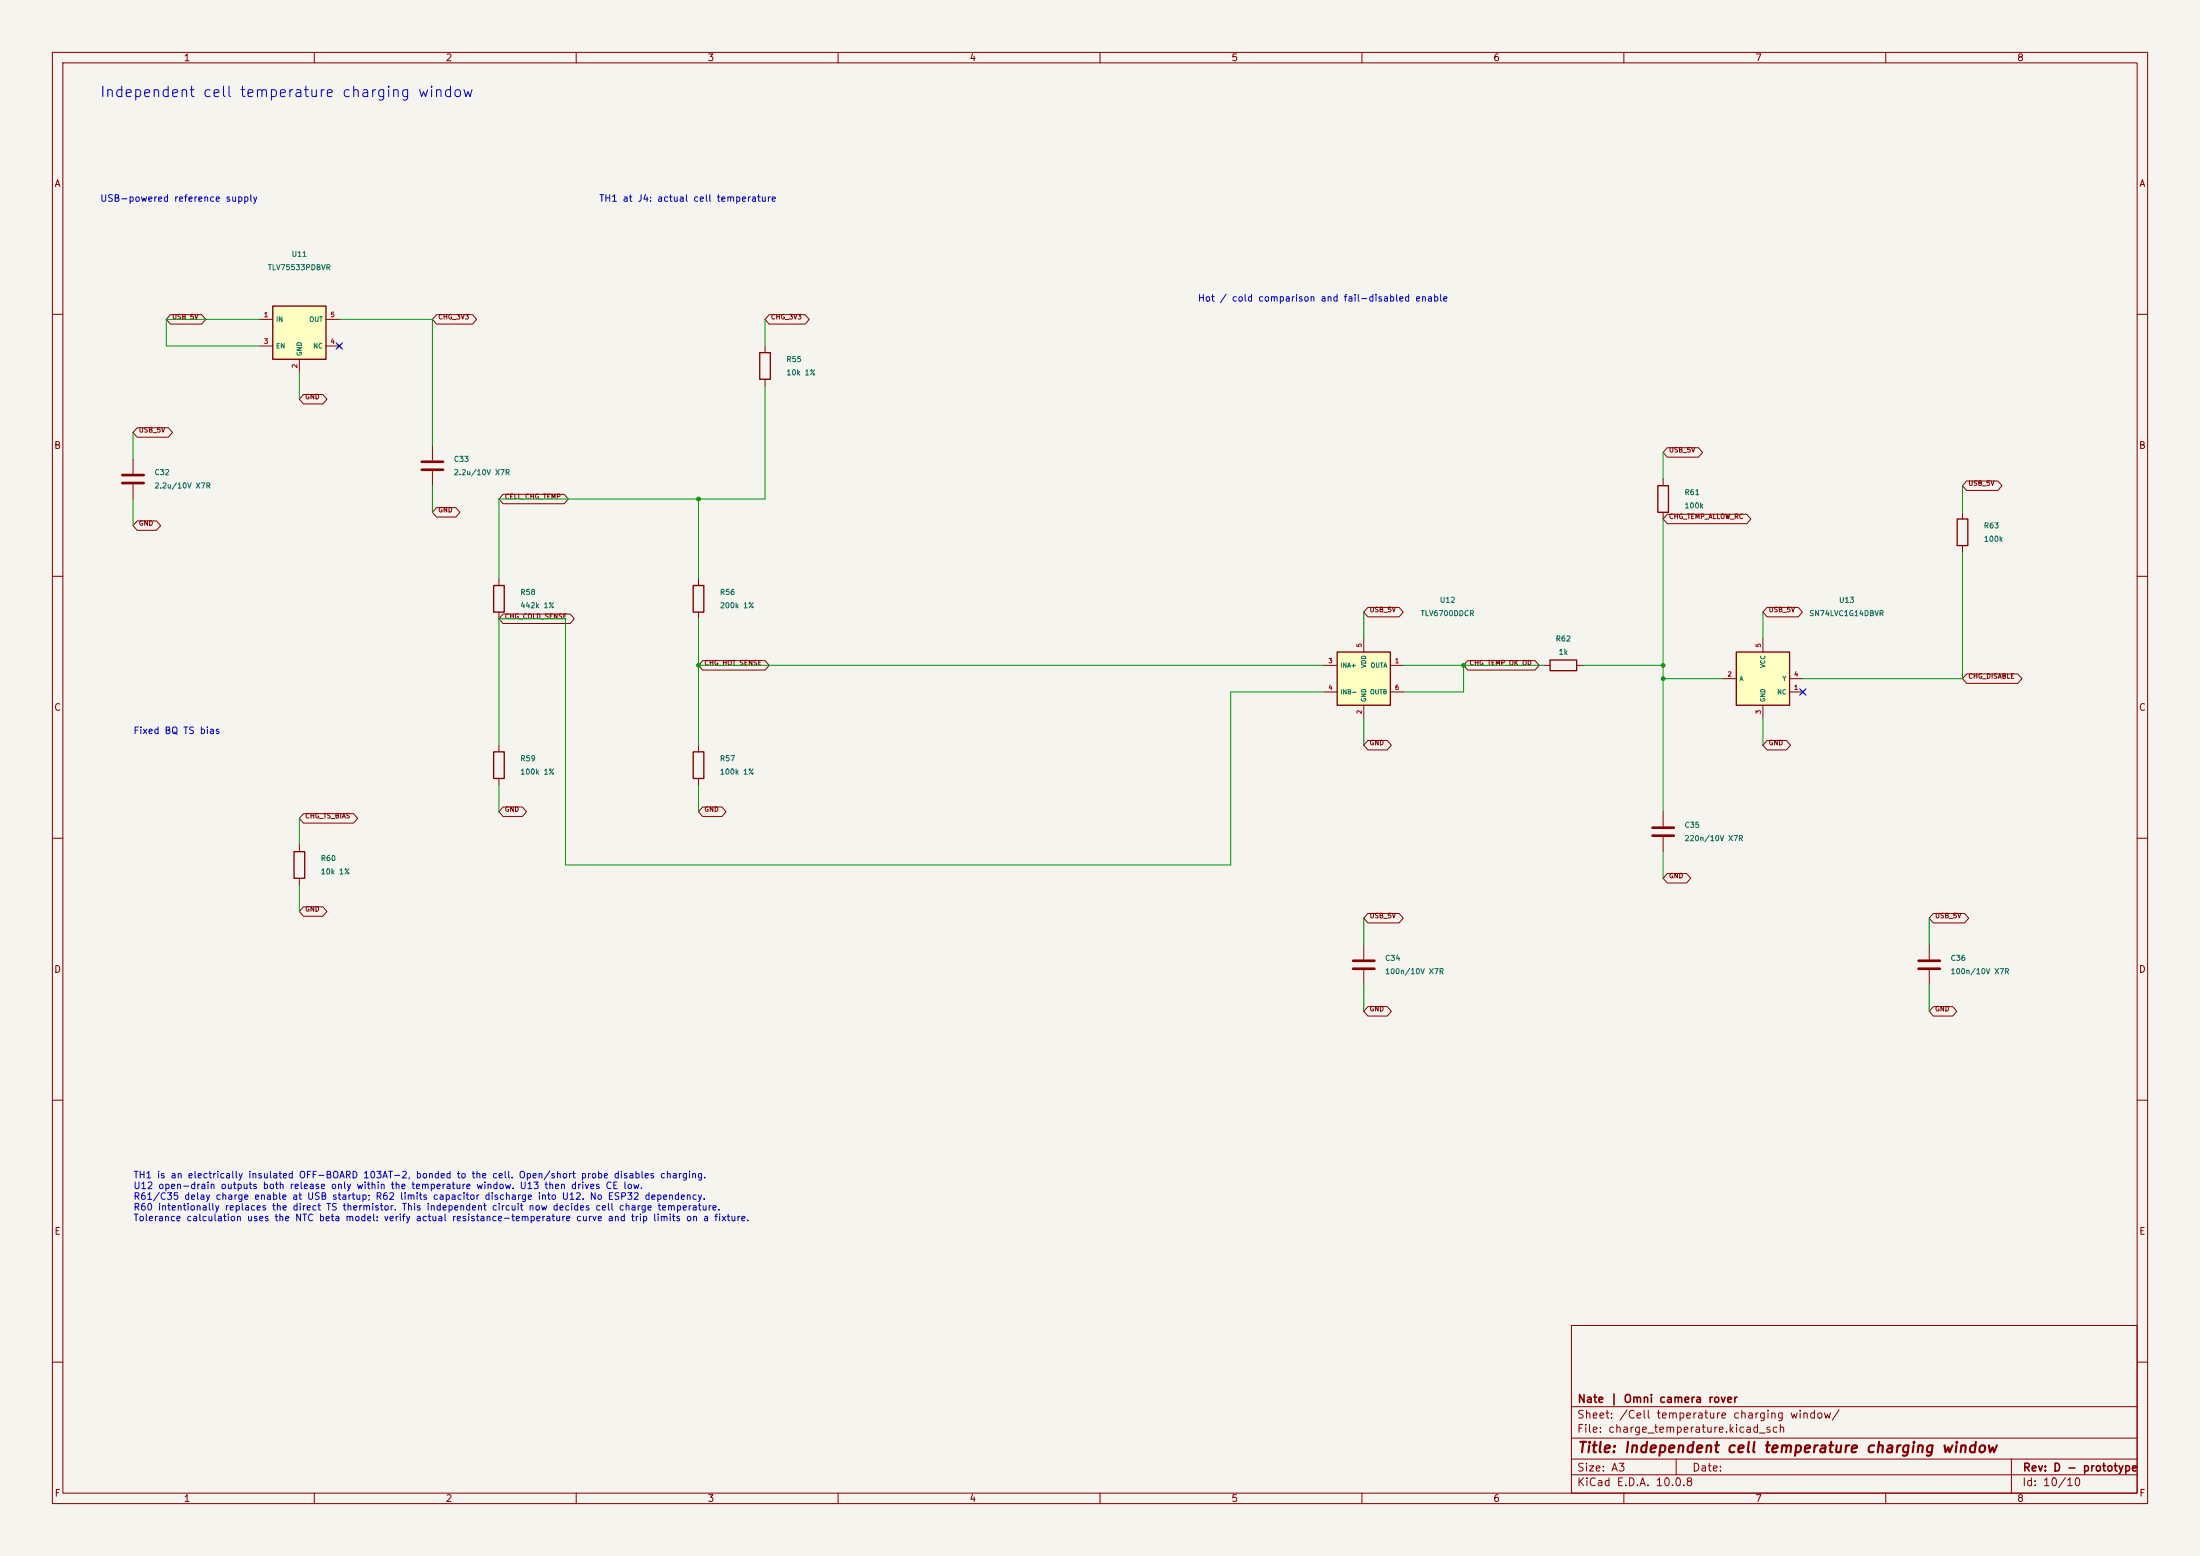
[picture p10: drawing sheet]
(kicad_sch (version 20230121) (generator eeschema) (paper "A3") (title_block (title "Independent cell temperature charging window") (rev "D - prototype") (company "Nate | Omni camera rover"))
(lib_symbols (symbol "UGV:TLV755P_DBV" (in_bom yes) (on_board yes)(property "Reference" "U" (at 0 8 0) (effects (font (size 1 1))))(property "Value" "TLV755P_DBV" (at 0 6 0) (effects (font (size 1 1))))(symbol "TLV755P_DBV_0_1" (rectangle (start -5.08 5.08) (end 5.08 -5.08) (stroke (width 0.254) (type default)) (fill (type background))))(symbol "TLV755P_DBV_1_1"(pin power_in line (at -7.62 2.54 0) (length 2.54) (name "IN" (effects (font (size 0.9 0.9)))) (number "1" (effects (font (size 0.9 0.9)))))(pin power_in line (at 0 -7.62 90) (length 2.54) (name "GND" (effects (font (size 0.9 0.9)))) (number "2" (effects (font (size 0.9 0.9)))))(pin input line (at -7.62 -2.54 0) (length 2.54) (name "EN" (effects (font (size 0.9 0.9)))) (number "3" (effects (font (size 0.9 0.9)))))(pin no_connect line (at 7.62 -2.54 180) (length 2.54) (name "NC" (effects (font (size 0.9 0.9)))) (number "4" (effects (font (size 0.9 0.9)))))(pin power_out line (at 7.62 2.54 180) (length 2.54) (name "OUT" (effects (font (size 0.9 0.9)))) (number "5" (effects (font (size 0.9 0.9)))))))(symbol "UGV:TLV6700_DDC" (in_bom yes) (on_board yes)(property "Reference" "U" (at 0 9 0) (effects (font (size 1 1))))(property "Value" "TLV6700_DDC" (at 0 7 0) (effects (font (size 1 1))))(symbol "TLV6700_DDC_0_1" (rectangle (start -5.08 5.08) (end 5.08 -5.08) (stroke (width 0.254) (type default)) (fill (type background))))(symbol "TLV6700_DDC_1_1"(pin open_collector line (at 7.62 2.54 180) (length 2.54) (name "OUTA" (effects (font (size .85 .85)))) (number "1" (effects (font (size .85 .85)))))(pin power_in line (at 0 -7.62 90) (length 2.54) (name "GND" (effects (font (size .85 .85)))) (number "2" (effects (font (size .85 .85)))))(pin input line (at -7.62 2.54 0) (length 2.54) (name "INA+" (effects (font (size .85 .85)))) (number "3" (effects (font (size .85 .85)))))(pin input line (at -7.62 -2.54 0) (length 2.54) (name "INB-" (effects (font (size .85 .85)))) (number "4" (effects (font (size .85 .85)))))(pin power_in line (at 0 7.62 270) (length 2.54) (name "VDD" (effects (font (size .85 .85)))) (number "5" (effects (font (size .85 .85)))))(pin open_collector line (at 7.62 -2.54 180) (length 2.54) (name "OUTB" (effects (font (size .85 .85)))) (number "6" (effects (font (size .85 .85)))))))(symbol "UGV:Device__C" (pin_numbers hide) (pin_names (offset 0.254)) (in_bom yes) (on_board yes) (property "Reference" "C" (at 0.635 2.54 0) (effects (font (size 1.27 1.27)) (justify left))) (property "Value" "C" (at 0.635 -2.54 0) (effects (font (size 1.27 1.27)) (justify left))) (property "Footprint" "" (at 0.9652 -3.81 0) (effects (font (size 1.27 1.27)) hide)) (property "Datasheet" "~" (at 0 0 0) (effects (font (size 1.27 1.27)) hide)) (property "ki_keywords" "cap capacitor" (at 0 0 0) (effects (font (size 1.27 1.27)) hide)) (property "ki_description" "Unpolarized capacitor" (at 0 0 0) (effects (font (size 1.27 1.27)) hide)) (property "ki_fp_filters" "C_*" (at 0 0 0) (effects (font (size 1.27 1.27)) hide)) (symbol "Device__C_0_1" (polyline (pts (xy -2.032 -0.762) (xy 2.032 -0.762)) (stroke (width 0.508) (type default)) (fill (type none))) (polyline (pts (xy -2.032 0.762) (xy 2.032 0.762)) (stroke (width 0.508) (type default)) (fill (type none)))) (symbol "Device__C_1_1" (pin passive line (at 0 3.81 270) (length 2.794) (name "~" (effects (font (size 1.27 1.27)))) (number "1" (effects (font (size 1.27 1.27))))) (pin passive line (at 0 -3.81 90) (length 2.794) (name "~" (effects (font (size 1.27 1.27)))) (number "2" (effects (font (size 1.27 1.27)))))))(symbol "UGV:LVC1G14_DBV" (in_bom yes) (on_board yes)(property "Reference" "U" (at 0 9 0) (effects (font (size 1 1))))(property "Value" "LVC1G14_DBV" (at 0 7 0) (effects (font (size 1 1))))(symbol "LVC1G14_DBV_0_1" (rectangle (start -5.08 5.08) (end 5.08 -5.08) (stroke (width 0.254) (type default)) (fill (type background))))(symbol "LVC1G14_DBV_1_1"(pin no_connect line (at 7.62 -2.54 180) (length 2.54) (name "NC" (effects (font (size .85 .85)))) (number "1" (effects (font (size .85 .85)))))(pin input line (at -7.62 0 0) (length 2.54) (name "A" (effects (font (size .85 .85)))) (number "2" (effects (font (size .85 .85)))))(pin power_in line (at 0 -7.62 90) (length 2.54) (name "GND" (effects (font (size .85 .85)))) (number "3" (effects (font (size .85 .85)))))(pin output line (at 7.62 0 180) (length 2.54) (name "Y" (effects (font (size .85 .85)))) (number "4" (effects (font (size .85 .85)))))(pin power_in line (at 0 7.62 270) (length 2.54) (name "VCC" (effects (font (size .85 .85)))) (number "5" (effects (font (size .85 .85)))))))(symbol "UGV:Device__R" (pin_numbers hide) (pin_names (offset 0)) (in_bom yes) (on_board yes) (property "Reference" "R" (at 2.032 0 90) (effects (font (size 1.27 1.27)))) (property "Value" "R" (at 0 0 90) (effects (font (size 1.27 1.27)))) (property "Footprint" "" (at -1.778 0 90) (effects (font (size 1.27 1.27)) hide)) (property "Datasheet" "~" (at 0 0 0) (effects (font (size 1.27 1.27)) hide)) (property "ki_keywords" "R res resistor" (at 0 0 0) (effects (font (size 1.27 1.27)) hide)) (property "ki_description" "Resistor" (at 0 0 0) (effects (font (size 1.27 1.27)) hide)) (property "ki_fp_filters" "R_*" (at 0 0 0) (effects (font (size 1.27 1.27)) hide)) (symbol "Device__R_0_1" (rectangle (start -1.016 -2.54) (end 1.016 2.54) (stroke (width 0.254) (type default)) (fill (type none)))) (symbol "Device__R_1_1" (pin passive line (at 0 3.81 270) (length 1.27) (name "~" (effects (font (size 1.27 1.27)))) (number "1" (effects (font (size 1.27 1.27))))) (pin passive line (at 0 -3.81 90) (length 1.27) (name "~" (effects (font (size 1.27 1.27)))) (number "2" (effects (font (size 1.27 1.27))))))))
(symbol (lib_id "UGV:TLV755P_DBV") (at 57.15 63.5 0) (unit 1) (in_bom yes) (on_board yes) (dnp no)(property "Reference" "U11" (at 57.15 48.5 0) (effects (font (size 1.0 1.0)) ))(property "Value" "TLV75533PDBVR" (at 57.15 51.04 0) (effects (font (size 1.0 1.0)) ))(property "Footprint" "UGV:Camera_SOT23_5" (at 50.8 45.72 0) (effects (font (size 1 1)) hide))(pin "1")(pin "2")(pin "3")(pin "4")(pin "5"))
(symbol (lib_id "UGV:Device__C") (at 25.4 91.44 0) (unit 1) (in_bom yes) (on_board yes) (dnp no)(property "Reference" "C32" (at 29.4 90.17 0) (effects (font (size 1.0 1.0)) (justify left)))(property "Value" "2.2u/10V X7R" (at 29.4 92.71 0) (effects (font (size 1.0 1.0)) (justify left)))(property "Footprint" "UGV:Capacitor_SMD__C_0603_1608Metric" (at 50.8 182.88 0) (effects (font (size 1 1)) hide))(pin "1")(pin "2"))
(symbol (lib_id "UGV:Device__C") (at 82.55 88.9 0) (unit 1) (in_bom yes) (on_board yes) (dnp no)(property "Reference" "C33" (at 86.55 87.63000000000001 0) (effects (font (size 1.0 1.0)) (justify left)))(property "Value" "2.2u/10V X7R" (at 86.55 90.17 0) (effects (font (size 1.0 1.0)) (justify left)))(property "Footprint" "UGV:Capacitor_SMD__C_0603_1608Metric" (at 142.24 182.88 0) (effects (font (size 1 1)) hide))(pin "1")(pin "2"))
(symbol (lib_id "UGV:Device__R") (at 146.05 69.85 0) (unit 1) (in_bom yes) (on_board yes) (dnp no)(property "Reference" "R55" (at 150.05 68.58 0) (effects (font (size 1.0 1.0)) (justify left)))(property "Value" "10k 1%" (at 150.05 71.11999999999999 0) (effects (font (size 1.0 1.0)) (justify left)))(property "Footprint" "UGV:Resistor_SMD__R_0603_1608Metric" (at 325.12 45.72 0) (effects (font (size 1 1)) hide))(pin "1")(pin "2"))
(symbol (lib_id "UGV:Device__R") (at 133.35 114.3 0) (unit 1) (in_bom yes) (on_board yes) (dnp no)(property "Reference" "R56" (at 137.35 113.03 0) (effects (font (size 1.0 1.0)) (justify left)))(property "Value" "200k 1%" (at 137.35 115.57 0) (effects (font (size 1.0 1.0)) (justify left)))(property "Footprint" "UGV:Resistor_SMD__R_0603_1608Metric" (at 50.8 91.44 0) (effects (font (size 1 1)) hide))(pin "1")(pin "2"))
(symbol (lib_id "UGV:Device__R") (at 133.35 146.05 0) (unit 1) (in_bom yes) (on_board yes) (dnp no)(property "Reference" "R57" (at 137.35 144.78 0) (effects (font (size 1.0 1.0)) (justify left)))(property "Value" "100k 1%" (at 137.35 147.32000000000002 0) (effects (font (size 1.0 1.0)) (justify left)))(property "Footprint" "UGV:Resistor_SMD__R_0603_1608Metric" (at 142.24 91.44 0) (effects (font (size 1 1)) hide))(pin "1")(pin "2"))
(symbol (lib_id "UGV:Device__R") (at 95.25 114.3 0) (unit 1) (in_bom yes) (on_board yes) (dnp no)(property "Reference" "R58" (at 99.25 113.03 0) (effects (font (size 1.0 1.0)) (justify left)))(property "Value" "442k 1%" (at 99.25 115.57 0) (effects (font (size 1.0 1.0)) (justify left)))(property "Footprint" "UGV:Resistor_SMD__R_0603_1608Metric" (at 233.68 91.44 0) (effects (font (size 1 1)) hide))(pin "1")(pin "2"))
(symbol (lib_id "UGV:Device__R") (at 95.25 146.05 0) (unit 1) (in_bom yes) (on_board yes) (dnp no)(property "Reference" "R59" (at 99.25 144.78 0) (effects (font (size 1.0 1.0)) (justify left)))(property "Value" "100k 1%" (at 99.25 147.32000000000002 0) (effects (font (size 1.0 1.0)) (justify left)))(property "Footprint" "UGV:Resistor_SMD__R_0603_1608Metric" (at 325.12 91.44 0) (effects (font (size 1 1)) hide))(pin "1")(pin "2"))
(symbol (lib_id "UGV:TLV6700_DDC") (at 260.35 129.54 0) (unit 1) (in_bom yes) (on_board yes) (dnp no)(property "Reference" "U12" (at 276.35 114.53999999999999 0) (effects (font (size 1.0 1.0)) ))(property "Value" "TLV6700DDCR" (at 276.35 117.07999999999998 0) (effects (font (size 1.0 1.0)) ))(property "Footprint" "UGV:Power_SOT23_6" (at 142.24 45.72 0) (effects (font (size 1 1)) hide))(pin "1")(pin "2")(pin "3")(pin "4")(pin "5")(pin "6"))
(symbol (lib_id "UGV:Device__C") (at 260.35 184.15 0) (unit 1) (in_bom yes) (on_board yes) (dnp no)(property "Reference" "C34" (at 264.35 182.88 0) (effects (font (size 1.0 1.0)) (justify left)))(property "Value" "100n/10V X7R" (at 264.35 185.42000000000002 0) (effects (font (size 1.0 1.0)) (justify left)))(property "Footprint" "UGV:Capacitor_SMD__C_0603_1608Metric" (at 233.68 182.88 0) (effects (font (size 1 1)) hide))(pin "1")(pin "2"))
(symbol (lib_id "UGV:Device__R") (at 298.45 127.0 90) (unit 1) (in_bom yes) (on_board yes) (dnp no)(property "Reference" "R62" (at 298.45 121.92 90) (effects (font (size 1.0 1.0)) ))(property "Value" "1k" (at 298.45 124.46 90) (effects (font (size 1.0 1.0)) ))(property "Footprint" "UGV:Resistor_SMD__R_0603_1608Metric" (at 233.68 137.16 0) (effects (font (size 1 1)) hide))(pin "1")(pin "2"))
(symbol (lib_id "UGV:Device__R") (at 317.5 95.25 0) (unit 1) (in_bom yes) (on_board yes) (dnp no)(property "Reference" "R61" (at 321.5 93.98 0) (effects (font (size 1.0 1.0)) (justify left)))(property "Value" "100k" (at 321.5 96.52 0) (effects (font (size 1.0 1.0)) (justify left)))(property "Footprint" "UGV:Resistor_SMD__R_0603_1608Metric" (at 142.24 137.16 0) (effects (font (size 1 1)) hide))(pin "1")(pin "2"))
(symbol (lib_id "UGV:Device__C") (at 317.5 158.75 0) (unit 1) (in_bom yes) (on_board yes) (dnp no)(property "Reference" "C35" (at 321.5 157.48 0) (effects (font (size 1.0 1.0)) (justify left)))(property "Value" "220n/10V X7R" (at 321.5 160.02 0) (effects (font (size 1.0 1.0)) (justify left)))(property "Footprint" "UGV:Capacitor_SMD__C_0603_1608Metric" (at 325.12 182.88 0) (effects (font (size 1 1)) hide))(pin "1")(pin "2"))
(symbol (lib_id "UGV:LVC1G14_DBV") (at 336.55 129.54 0) (unit 1) (in_bom yes) (on_board yes) (dnp no)(property "Reference" "U13" (at 352.55 114.53999999999999 0) (effects (font (size 1.0 1.0)) ))(property "Value" "SN74LVC1G14DBVR" (at 352.55 117.07999999999998 0) (effects (font (size 1.0 1.0)) ))(property "Footprint" "UGV:Camera_SOT23_5" (at 233.68 45.72 0) (effects (font (size 1 1)) hide))(pin "1")(pin "2")(pin "3")(pin "4")(pin "5"))
(symbol (lib_id "UGV:Device__C") (at 368.3 184.15 0) (unit 1) (in_bom yes) (on_board yes) (dnp no)(property "Reference" "C36" (at 372.3 182.88 0) (effects (font (size 1.0 1.0)) (justify left)))(property "Value" "100n/10V X7R" (at 372.3 185.42000000000002 0) (effects (font (size 1.0 1.0)) (justify left)))(property "Footprint" "UGV:Capacitor_SMD__C_0603_1608Metric" (at 50.8 228.6 0) (effects (font (size 1 1)) hide))(pin "1")(pin "2"))
(symbol (lib_id "UGV:Device__R") (at 374.65 101.6 0) (unit 1) (in_bom yes) (on_board yes) (dnp no)(property "Reference" "R63" (at 378.65 100.33 0) (effects (font (size 1.0 1.0)) (justify left)))(property "Value" "100k" (at 378.65 102.86999999999999 0) (effects (font (size 1.0 1.0)) (justify left)))(property "Footprint" "UGV:Resistor_SMD__R_0603_1608Metric" (at 325.12 137.16 0) (effects (font (size 1 1)) hide))(pin "1")(pin "2"))
(symbol (lib_id "UGV:Device__R") (at 57.15 165.1 0) (unit 1) (in_bom yes) (on_board yes) (dnp no)(property "Reference" "R60" (at 61.15 163.82999999999998 0) (effects (font (size 1.0 1.0)) (justify left)))(property "Value" "10k 1%" (at 61.15 166.37 0) (effects (font (size 1.0 1.0)) (justify left)))(property "Footprint" "UGV:Resistor_SMD__R_0603_1608Metric" (at 50.8 137.16 0) (effects (font (size 1 1)) hide))(pin "1")(pin "2"))
(wire (pts (xy 49.53000 60.96000) (xy 31.75000 60.96000)) (stroke (width 0) (type default)))
(wire (pts (xy 49.53000 66.04000) (xy 31.75000 66.04000)) (stroke (width 0) (type default)))
(wire (pts (xy 31.75000 60.96000) (xy 31.75000 66.04000)) (stroke (width 0) (type default)))
(global_label "USB_5V" (shape bidirectional) (at 31.75000 60.96000 0) (effects (font (size 0.9 0.9)) (justify left bottom)))
(wire (pts (xy 64.77000 60.96000) (xy 82.55000 60.96000)) (stroke (width 0) (type default)))
(wire (pts (xy 82.55000 60.96000) (xy 82.55000 85.09000)) (stroke (width 0) (type default)))
(global_label "CHG_3V3" (shape bidirectional) (at 82.55000 60.96000 0) (effects (font (size 0.9 0.9)) (justify left bottom)))
(wire (pts (xy 146.05000 73.66000) (xy 146.05000 95.25000)) (stroke (width 0) (type default)))
(wire (pts (xy 133.35000 110.49000) (xy 133.35000 95.25000)) (stroke (width 0) (type default)))
(wire (pts (xy 95.25000 110.49000) (xy 95.25000 95.25000)) (stroke (width 0) (type default)))
(wire (pts (xy 95.25000 95.25000) (xy 133.35000 95.25000)) (stroke (width 0) (type default)))
(wire (pts (xy 133.35000 95.25000) (xy 146.05000 95.25000)) (stroke (width 0) (type default)))
(global_label "CELL_CHG_TEMP" (shape bidirectional) (at 95.25000 95.25000 0) (effects (font (size 0.9 0.9)) (justify left bottom)))
(wire (pts (xy 133.35000 118.11000) (xy 133.35000 127.00000)) (stroke (width 0) (type default)))
(wire (pts (xy 133.35000 142.24000) (xy 133.35000 127.00000)) (stroke (width 0) (type default)))
(wire (pts (xy 133.35000 127.00000) (xy 252.73000 127.00000)) (stroke (width 0) (type default)))
(global_label "CHG_HOT_SENSE" (shape bidirectional) (at 133.35000 127.00000 0) (effects (font (size 0.9 0.9)) (justify left bottom)))
(wire (pts (xy 95.25000 118.11000) (xy 95.25000 142.24000)) (stroke (width 0) (type default)))
(global_label "CHG_COLD_SENSE" (shape bidirectional) (at 95.25000 118.11000 0) (effects (font (size 0.9 0.9)) (justify left bottom)))
(wire (pts (xy 95.25000 118.11000) (xy 107.95000 118.11000)) (stroke (width 0) (type default)))
(wire (pts (xy 107.95000 118.11000) (xy 107.95000 165.10000)) (stroke (width 0) (type default)))
(wire (pts (xy 107.95000 165.10000) (xy 234.95000 165.10000)) (stroke (width 0) (type default)))
(wire (pts (xy 234.95000 165.10000) (xy 234.95000 132.08000)) (stroke (width 0) (type default)))
(wire (pts (xy 234.95000 132.08000) (xy 252.73000 132.08000)) (stroke (width 0) (type default)))

(wire (pts (xy 267.97000 127.00000) (xy 279.40000 127.00000)) (stroke (width 0) (type default)))
(wire (pts (xy 267.97000 132.08000) (xy 279.40000 132.08000)) (stroke (width 0) (type default)))
(wire (pts (xy 294.64000 127.00000) (xy 279.40000 127.00000)) (stroke (width 0) (type default)))
(wire (pts (xy 279.40000 127.00000) (xy 279.40000 132.08000)) (stroke (width 0) (type default)))
(global_label "CHG_TEMP_OK_OD" (shape bidirectional) (at 279.40000 127.00000 0) (effects (font (size 0.9 0.9)) (justify left bottom)))
(wire (pts (xy 302.26000 127.00000) (xy 317.50000 127.00000)) (stroke (width 0) (type default)))
(wire (pts (xy 328.93000 129.54000) (xy 317.50000 129.54000)) (stroke (width 0) (type default)))
(wire (pts (xy 317.50000 99.06000) (xy 317.50000 127.00000)) (stroke (width 0) (type default)))
(wire (pts (xy 317.50000 127.00000) (xy 317.50000 129.54000)) (stroke (width 0) (type default)))
(wire (pts (xy 317.50000 129.54000) (xy 317.50000 154.94000)) (stroke (width 0) (type default)))
(global_label "CHG_TEMP_ALLOW_RC" (shape bidirectional) (at 317.50000 99.06000 0) (effects (font (size 0.9 0.9)) (justify left bottom)))
(wire (pts (xy 344.17000 129.54000) (xy 374.65000 129.54000)) (stroke (width 0) (type default)))
(wire (pts (xy 374.65000 129.54000) (xy 374.65000 105.41000)) (stroke (width 0) (type default)))
(global_label "CHG_DISABLE" (shape bidirectional) (at 374.65000 129.54000 0) (effects (font (size 0.9 0.9)) (justify left bottom)))
(text "USB-powered reference supply" (at 19.05 38.1 0) (effects (font (size 1.27 1.27)) (justify left)))
(text "TH1 at J4: actual cell temperature" (at 114.3 38.1 0) (effects (font (size 1.27 1.27)) (justify left)))
(text "Hot / cold comparison and fail-disabled enable" (at 228.6 57.15 0) (effects (font (size 1.27 1.27)) (justify left)))
(text "Fixed BQ TS bias" (at 25.4 139.7 0) (effects (font (size 1.27 1.27)) (justify left)))
(text "TH1 is an electrically insulated OFF-BOARD 103AT-2, bonded to the cell. Open/short probe disables charging.\nU12 open-drain outputs both release only within the temperature window. U13 then drives CE low.\nR61/C35 delay charge enable at USB startup; R62 limits capacitor discharge into U12. No ESP32 dependency.\nR60 intentionally replaces the direct TS thermistor. This independent circuit now decides cell charge temperature.\nTolerance calculation uses the NTC beta model: verify actual resistance-temperature curve and trip limits on a fixture." (at 25.4 228.6 0) (effects (font (size 1.27 1.27)) (justify left)))
(wire (pts (xy 57.15000 71.12000) (xy 57.15000 76.20000)) (stroke (width 0) (type default)))
(global_label "GND" (shape bidirectional) (at 57.15000 76.20000 0) (effects (font (size 0.9 0.9)) (justify left bottom)))
(no_connect (at 64.77000 66.04000))
(wire (pts (xy 25.40000 87.63000) (xy 25.40000 82.55000)) (stroke (width 0) (type default)))
(global_label "USB_5V" (shape bidirectional) (at 25.40000 82.55000 0) (effects (font (size 0.9 0.9)) (justify left bottom)))
(wire (pts (xy 25.40000 95.25000) (xy 25.40000 100.33000)) (stroke (width 0) (type default)))
(global_label "GND" (shape bidirectional) (at 25.40000 100.33000 0) (effects (font (size 0.9 0.9)) (justify left bottom)))
(wire (pts (xy 82.55000 92.71000) (xy 82.55000 97.79000)) (stroke (width 0) (type default)))
(global_label "GND" (shape bidirectional) (at 82.55000 97.79000 0) (effects (font (size 0.9 0.9)) (justify left bottom)))
(wire (pts (xy 146.05000 66.04000) (xy 146.05000 60.96000)) (stroke (width 0) (type default)))
(global_label "CHG_3V3" (shape bidirectional) (at 146.05000 60.96000 0) (effects (font (size 0.9 0.9)) (justify left bottom)))
(wire (pts (xy 133.35000 149.86000) (xy 133.35000 154.94000)) (stroke (width 0) (type default)))
(global_label "GND" (shape bidirectional) (at 133.35000 154.94000 0) (effects (font (size 0.9 0.9)) (justify left bottom)))
(wire (pts (xy 95.25000 149.86000) (xy 95.25000 154.94000)) (stroke (width 0) (type default)))
(global_label "GND" (shape bidirectional) (at 95.25000 154.94000 0) (effects (font (size 0.9 0.9)) (justify left bottom)))
(wire (pts (xy 260.35000 137.16000) (xy 260.35000 142.24000)) (stroke (width 0) (type default)))
(global_label "GND" (shape bidirectional) (at 260.35000 142.24000 0) (effects (font (size 0.9 0.9)) (justify left bottom)))
(wire (pts (xy 260.35000 121.92000) (xy 260.35000 116.84000)) (stroke (width 0) (type default)))
(global_label "USB_5V" (shape bidirectional) (at 260.35000 116.84000 0) (effects (font (size 0.9 0.9)) (justify left bottom)))
(wire (pts (xy 260.35000 180.34000) (xy 260.35000 175.26000)) (stroke (width 0) (type default)))
(global_label "USB_5V" (shape bidirectional) (at 260.35000 175.26000 0) (effects (font (size 0.9 0.9)) (justify left bottom)))
(wire (pts (xy 260.35000 187.96000) (xy 260.35000 193.04000)) (stroke (width 0) (type default)))
(global_label "GND" (shape bidirectional) (at 260.35000 193.04000 0) (effects (font (size 0.9 0.9)) (justify left bottom)))
(wire (pts (xy 317.50000 91.44000) (xy 317.50000 86.36000)) (stroke (width 0) (type default)))
(global_label "USB_5V" (shape bidirectional) (at 317.50000 86.36000 0) (effects (font (size 0.9 0.9)) (justify left bottom)))
(wire (pts (xy 317.50000 162.56000) (xy 317.50000 167.64000)) (stroke (width 0) (type default)))
(global_label "GND" (shape bidirectional) (at 317.50000 167.64000 0) (effects (font (size 0.9 0.9)) (justify left bottom)))
(no_connect (at 344.17000 132.08000))
(wire (pts (xy 336.55000 137.16000) (xy 336.55000 142.24000)) (stroke (width 0) (type default)))
(global_label "GND" (shape bidirectional) (at 336.55000 142.24000 0) (effects (font (size 0.9 0.9)) (justify left bottom)))
(wire (pts (xy 336.55000 121.92000) (xy 336.55000 116.84000)) (stroke (width 0) (type default)))
(global_label "USB_5V" (shape bidirectional) (at 336.55000 116.84000 0) (effects (font (size 0.9 0.9)) (justify left bottom)))
(wire (pts (xy 368.30000 180.34000) (xy 368.30000 175.26000)) (stroke (width 0) (type default)))
(global_label "USB_5V" (shape bidirectional) (at 368.30000 175.26000 0) (effects (font (size 0.9 0.9)) (justify left bottom)))
(wire (pts (xy 368.30000 187.96000) (xy 368.30000 193.04000)) (stroke (width 0) (type default)))
(global_label "GND" (shape bidirectional) (at 368.30000 193.04000 0) (effects (font (size 0.9 0.9)) (justify left bottom)))
(wire (pts (xy 374.65000 97.79000) (xy 374.65000 92.71000)) (stroke (width 0) (type default)))
(global_label "USB_5V" (shape bidirectional) (at 374.65000 92.71000 0) (effects (font (size 0.9 0.9)) (justify left bottom)))
(wire (pts (xy 57.15000 161.29000) (xy 57.15000 156.21000)) (stroke (width 0) (type default)))
(global_label "CHG_TS_BIAS" (shape bidirectional) (at 57.15000 156.21000 0) (effects (font (size 0.9 0.9)) (justify left bottom)))
(wire (pts (xy 57.15000 168.91000) (xy 57.15000 173.99000)) (stroke (width 0) (type default)))
(global_label "GND" (shape bidirectional) (at 57.15000 173.99000 0) (effects (font (size 0.9 0.9)) (justify left bottom)))
(junction (at 133.35000 127.00000) (diameter 0) (color 0 0 0 0))
(junction (at 133.35000 95.25000) (diameter 0) (color 0 0 0 0))
(junction (at 279.40000 127.00000) (diameter 0) (color 0 0 0 0))
(junction (at 317.50000 129.54000) (diameter 0) (color 0 0 0 0))
(junction (at 317.50000 127.00000) (diameter 0) (color 0 0 0 0))
(text "Independent cell temperature charging window" (at 19.05 17.78 0) (effects (font (size 2.0 2.0)) (justify left))))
